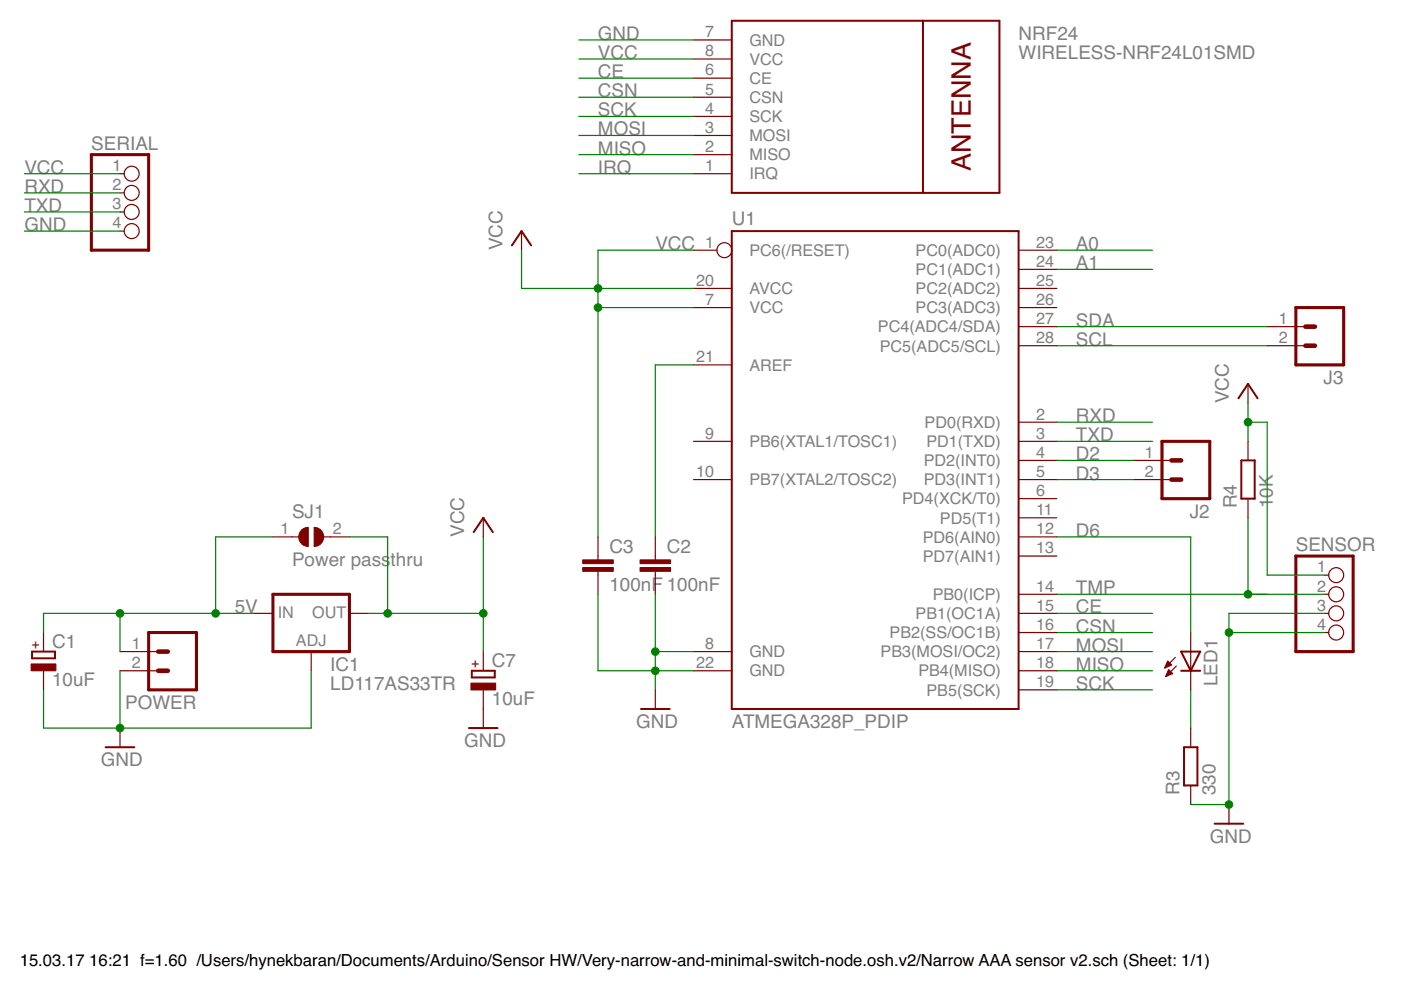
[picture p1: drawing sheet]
<svg xmlns="http://www.w3.org/2000/svg" width="297mm" height="210mm" viewBox="0 0 297 210" stroke-linecap="round" stroke-linejoin="round" font-family="sans-serif">
<g fill="none" stroke="#800000" stroke-width=".42">
<path d="M155.2 4.4h56.7v36.5h-56.7zM195.7 4.4v36.5M108.5 52l2.1-3 2 3M155.2 49h60.8v101.3h-60.8zM262.6 84.5l2-3.1 2 3.1M263.2 97.6h2.8v8.1h-2.8zM100.4 112.8l2.1-3 2 3M6.8 138.2h4.9v1.4h-4.9zM250.4 138.2h4.1l-2 4zM22.4 158.4h6.1M99.4 154.4h6.1M100 142.2h4.9v1.4h-4.9z"/>
<path d="M135.9 150.3h6.1M250.4 142.2h4.1M251 158.4h2.9v8.1h-2.9zM257.5 174.6h6.1"/>
</g>
<g fill="none" stroke="#800000" stroke-width=".25">
<path d="M147 8.5h8.2M147 12.5h8.2M147 16.6h8.2M25.4 36.8h.9M147 20.6h8.2M147 24.7h8.2M147 28.7h8.2M147 32.8h8.2M147 36.8h8.2M25.4 40.9h.9M25.4 44.9h.9M25.4 49h.9"/>
<path d="M110.6 49v4M147 53h5M216 57.1h8.1M216 53h8.1M147 65.2h8.2M147 77.4h8.2M147 61.2h8.2M216 65.2h8.1M216 61.2h8.1M216 73.3h8.1M216 69.3h8.1M268.7 73.3h8.1"/>
<path d="M268.7 69.3h8.1M147 93.6h8.2M216 93.6h8.1M216 97.6h8.1M216 89.5h8.1M240.3 97.6h8.1M264.6 81.4v4.1M264.6 93.6v4M57.9 113.8h5.5M68.6 113.8h5.5M102.5 109.8v4M126.8 113.8v4.9"/>
<path d="M138.9 113.8v4.9M147 101.7h8.2M216 101.7h8.1M216 117.9h8.1M216 113.8h8.1M216 109.8h8.1M216 105.7h8.1M240.3 101.7h8.1M264.6 105.7v4.1M9.2 134.1v4.1M25.4 138.2h8.1M53.8 130h4.1"/>
<path d="M66 138.2v4M74.1 130h4M102.5 138.2v4M126.8 121.1v4.9M138.9 121.1v4.9M147 138.2h8.2M216 138.2h8.1M216 134.1h8.1M216 130h8.1M216 126h8.1M249.2 139.4l-2.2 2.2M252.5 134.1v12.2"/>
<path d="M280.8 134.1h.9M280.8 130h.9M280.8 126h.9M280.8 121.9h.9M9.2 142.2v4.1M25.4 142.2h8.1M25.4 154.4v4M102.5 146.3v8.1M138.9 146.3v4M147 142.2h8.2M216 146.3h8.1M216 142.2h8.1"/>
<path d="M247 141.5h.1M247.1 141.3h.5M247.2 141.1h.9M247.2 143.2h.4M247.3 140.9h1M247.4 140.7h.7M247.4 143h.7M247.4 142.8h1.2M247.5 140.5h.4M247.5 142.6h.9M247.5 140.3h.2M247.6 140.2l.8 .8-1.4 .6z"/>
<path d="M247.6 142.4h.6M247.7 142.2h.3M248.6 142.8l-.8-.8-.6 1.4M248.6 142.8l-1.4 .6M249.4 141.2l-2.2 2.2M252.5 154.4v4M252.5 166.5v4.1M260.6 170.6v4"/>
<circle cx="27.9" cy="36.8" r="1.59"/>
<circle cx="27.9" cy="49" r="1.59"/>
<circle cx="27.9" cy="44.9" r="1.59"/>
<circle cx="27.9" cy="40.9" r="1.59"/>
<circle cx="153.6" cy="53" r="1.59"/>
<circle cx="283.3" cy="130" r="1.59"/>
<circle cx="283.3" cy="134.1" r="1.59"/>
<circle cx="283.3" cy="126" r="1.59"/>
<circle cx="283.3" cy="121.9" r="1.59"/>
</g>
<g fill="#800000" stroke="#800000" stroke-width=".21">
<path d="M135.7 120.3h6.5v.8h-6.5z"/>
<path d="M135.7 118.7h6.5v.8h-6.5z"/>
<path d="M123.5 120.3h6.5v.8h-6.5z"/>
<path d="M123.5 118.7h6.5v.8h-6.5z"/>
<path d="M99.8 144.8h5.3v1.5h-5.3z"/>
<path d="M6.6 140.8h5.3v1.4h-5.3z"/>
</g>
<path d="M19.4 32.8h12.1v20.2h-12.1zM274.7 65.2h10.2v12.2h-10.2zM246.4 93.6h10.1v12.1h-10.1zM274.7 117.9h12.2v20.3h-12.2zM31.5 134.1h10.2v12.2h-10.2zM57.9 126h16.2v12.2h-16.2z" fill="none" stroke="#800000" stroke-width=".66"/>
<path d="M276.8 73.3h2M276.8 69.3h2M248.4 97.6h2M248.4 101.7h2M33.5 138.2h2.1M33.5 142.2h2.1" fill="none" stroke="#800000" stroke-width=".97"/>
<g fill="#800000" stroke="#800000" stroke-width=".21">
<path d="M66.6 111.8a2.02 2.02 0 0 1 2 2 2.02 2.02 0 0 1-2 2.1z" fill-rule="evenodd"/>
<path d="M64.1 112.3l.7-.4 .6-.1v4.1a2.03 2.03 0 0 1-1.9-1.4 2.03 2.03 0 0 1 .6-2.2z" fill-rule="evenodd"/>
</g>
<g fill="none" stroke="#008000" stroke-width=".25">
<path d="M122.7 12.5h24.3M122.7 8.5h24.3M122.7 16.6h24.3M5.2 36.8h20.2M122.7 36.8h24.3M122.7 20.6h24.3M122.7 24.7h24.3M122.7 28.7h24.3M122.7 32.8h24.3M5.2 49h20.2M5.2 40.9h20.2M5.2 44.9h20.2"/>
<path d="M110.6 53v8.2h36.4M147 53h-20.2v60.8M224.1 53h20.2M224.1 57.1h20.2M126.8 65.2h20.2M147 77.4h-8.1v36.4M224.1 69.3h44.6M224.1 73.3h44.6M224.1 89.5h20.2M224.1 93.6h20.2M224.1 97.6h16.2M264.6 85.5v8.1"/>
<path d="M264.6 89.5h4.1v32.4h12.1M57.9 113.8h-12.2v16.2M74.1 113.8h8.1v16.2M102.5 113.8v24.4M224.1 113.8h28.4v20.3M224.1 101.7h16.2M264.6 109.8v16.2M25.4 130v8.2M53.8 130h-44.6v4.1M78.1 130h24.4M126.8 126v16.2h20.2M138.9 126v20.3"/>
<path d="M138.9 138.2h8.1M224.1 130h20.2M224.1 138.2h20.2M224.1 134.1h20.2M224.1 126h56.7M260.6 134.1h20.2M280.8 130h-20.2v40.6h-8.1M25.4 142.2v12.2M66 142.2v12.2h-56.8v-8.1M224.1 142.2h20.2M224.1 146.3h20.2M252.5 146.3v8.1"/>
</g>
<g fill="#008000" stroke="#008000" stroke-width=".21">
<circle cx="82.2" cy="130" r=".8"/>
<circle cx="102.5" cy="130" r=".8"/>
<circle cx="264.6" cy="89.5" r=".8"/>
<circle cx="126.8" cy="65.2" r=".8"/>
<circle cx="126.8" cy="61.2" r=".8"/>
<circle cx="138.9" cy="138.2" r=".8"/>
<circle cx="138.9" cy="142.2" r=".8"/>
<circle cx="260.6" cy="170.6" r=".8"/>
<circle cx="260.6" cy="134.1" r=".8"/>
<circle cx="25.4" cy="154.4" r=".8"/>
<circle cx="264.6" cy="126" r=".8"/>
<circle cx="25.4" cy="130" r=".8"/>
<circle cx="45.7" cy="130" r=".8"/>
</g>
<text font-size="5.7" fill="#800000" x="205.8" y="36.3" transform="rotate(-90 205.8 36.3)">ANTENNA</text>
<g font-size="4" fill="#808080">
<text x="126.8" y="8.5">GND</text>
<text x="216" y="8.5">NRF24</text>
<text x="126.8" y="12.5">VCC</text>
<text x="126.8" y="16.6">CE</text>
<text x="216" y="12.5">WIRELESS-NRF24L01SMD</text>
<text x="126.8" y="20.6">CSN</text>
<text x="126.8" y="24.7">SCK</text>
<text x="126.8" y="28.7">MOSI</text>
<text x="19.4" y="31.8">SERIAL</text>
<text x="126.8" y="32.8">MISO</text>
<text x="5.2" y="36.8">VCC</text>
<text x="5.2" y="40.9">RXD</text>
<text x="126.8" y="36.8">IRQ</text>
<text x="5.2" y="44.9">TXD</text>
<text x="155.2" y="47.8">U1</text>
<text x="5.2" y="49">GND</text>
<text x="106.5" y="53" transform="rotate(-90 106.5 53)">VCC</text>
<text x="138.9" y="53">VCC</text>
<text x="228.1" y="53">A0</text>
<text x="228.1" y="57.1">A1</text>
<text x="228.1" y="69.3">SDA</text>
<text x="228.1" y="73.3">SCL</text>
<text x="280.6" y="81.4">J3</text>
<text x="228.1" y="89.5">RXD</text>
<text x="260.6" y="85.5" transform="rotate(-90 260.6 85.5)">VCC</text>
<text x="228.1" y="93.6">TXD</text>
<text x="228.1" y="97.6">D2</text>
<text x="228.1" y="101.7">D3</text>
<text x="262.2" y="107.8" transform="rotate(-90 262.2 107.8)">R4</text>
<text x="269.9" y="107.8" transform="rotate(-90 269.9 107.8)">10K</text>
<text x="61.9" y="109.8">SJ1</text>
<text x="98.4" y="113.8" transform="rotate(-90 98.4 113.8)">VCC</text>
<text x="228.1" y="113.8">D6</text>
<text x="252.3" y="109.8">J2</text>
<text x="61.9" y="119.9">Power pass</text>
<text x="82.8" y="119.9">thru</text>
<text x="129.2" y="117.3">C3</text>
<text x="141.4" y="117.3">C2</text>
<text x="274.7" y="116.9">SENSOR</text>
<text x="129.2" y="125.4">100nF 100nF</text>
<text x="49.8" y="130.1">5V</text>
<text x="228.1" y="130.1">CE</text>
<text x="228.1" y="126">TMP</text>
<text x="11.1" y="137.4">C1</text>
<text x="228.1" y="134.1">CSN</text>
<text x="70" y="142.2">IC1</text>
<text x="104.3" y="141.4">C7</text>
<text x="228.1" y="138.2">MOSI</text>
<text x="228.1" y="142.2">MISO</text>
<text x="11.1" y="145.5">10uF</text>
<text x="70" y="146.3">LD117AS33TR</text>
<text x="104.3" y="149.5">10uF</text>
<text x="228.1" y="146.3">SCK</text>
<text x="258.1" y="145.5" transform="rotate(-90 258.1 145.5)">LED1</text>
<text x="26.5" y="150.3">POWER</text>
<text x="134.9" y="154.4">GND</text>
<text x="155.2" y="154.4">ATMEGA328P_PDIP</text>
<text x="98.4" y="158.4">GND</text>
<text x="21.4" y="162.5">GND</text>
<text x="250.1" y="168.6" transform="rotate(-90 250.1 168.6)">R3</text>
<text x="257.7" y="168.6" transform="rotate(-90 257.7 168.6)">330</text>
<text x="256.5" y="178.7">GND</text>
</g>
<g font-size="3.5">
<text x="4.2" y="204.7">15.03.17</text>
<text x="18.9" y="204.7">16:21 f=1.60 /Users/hynekbaran/Documents/Arduino/Sensor HW/Very-narrow-and-minimal-switch-node.osh.v2/Narrow AAA sensor v2.sch (Sheet: 1/1)</text>
</g>
<g font-size="3.4" fill="#808080">
<text x="149.5" y="7.9">7</text>
<text x="149.5" y="11.9">8</text>
<text x="158.9" y="9.7">GND</text>
<text x="149.5" y="16">6</text>
<text x="158.9" y="13.7">VCC</text>
<text x="158.9" y="17.8">CE</text>
<text x="149.5" y="20.1">5</text>
<text x="158.9" y="21.8">CSN</text>
<text x="149.5" y="24.1">4</text>
<text x="149.5" y="28.2">3</text>
<text x="158.9" y="25.9">SCK</text>
<text x="158.9" y="29.9">MOSI</text>
<text x="149.5" y="32.2">2</text>
<text x="158.9" y="34">MISO</text>
<text x="23.9" y="36.3">1</text>
<text x="23.9" y="40.3">2</text>
<text x="149.5" y="36.3">1</text>
<text x="158.9" y="38">IRQ</text>
<text x="23.9" y="44.4">3</text>
<text x="23.9" y="48.4">4</text>
<text x="149.5" y="52.5">1</text>
<text x="219.7" y="52.5">23</text>
<text x="158.9" y="54.3">PC6(/RESET)</text>
<text x="194.1" y="58.3">PC1(ADC1)</text>
<text x="194.1" y="54.3">PC0(ADC0)</text>
<text x="219.7" y="56.5">24</text>
<text x="147.6" y="60.6">20</text>
<text x="149.5" y="64.6">7</text>
<text x="158.9" y="62.4">AVCC</text>
<text x="194.1" y="62.4">PC2(ADC2)</text>
<text x="219.7" y="64.6">26</text>
<text x="219.7" y="60.6">25</text>
<text x="158.9" y="66.4">VCC</text>
<text x="186.1" y="70.5">PC4(ADC4/SDA)</text>
<text x="194.1" y="66.4">PC3(ADC3)</text>
<text x="219.7" y="68.7">27</text>
<text x="271.1" y="68.7">1</text>
<text x="147.6" y="76.8">21</text>
<text x="186.5" y="74.5">PC5(ADC5/SCL)</text>
<text x="219.7" y="72.7">28</text>
<text x="271.1" y="72.7">2</text>
<text x="158.9" y="78.6">AREF</text>
<text x="219.7" y="89">2</text>
<text x="149.5" y="93">9</text>
<text x="158.9" y="94.8">PB6(XTAL1/TOSC1)</text>
<text x="196" y="90.7">PD0(RXD)</text>
<text x="196.4" y="94.8">PD1(TXD)</text>
<text x="219.7" y="93">3</text>
<text x="147.6" y="101.1">10</text>
<text x="195.9" y="98.8">PD2(INT0)</text>
<text x="219.7" y="101.1">5</text>
<text x="219.7" y="97.1">4</text>
<text x="242.8" y="97.1">1</text>
<text x="242.8" y="101.1">2</text>
<text x="158.9" y="102.9">PB7(XTAL2/TOSC2)</text>
<text x="191.3" y="107">PD4(XCK/T0)</text>
<text x="195.9" y="102.9">PD3(INT1)</text>
<text x="219.7" y="105.2">6</text>
<text x="59.5" y="113.3">1</text>
<text x="70.6" y="113.3">2</text>
<text x="199.3" y="111">PD5(T1)</text>
<text x="219.7" y="113.3">12</text>
<text x="219.7" y="109.2">11</text>
<text x="195.7" y="119.1">PD7(AIN1)</text>
<text x="195.7" y="115.1">PD6(AIN0)</text>
<text x="219.7" y="117.3">13</text>
<text x="219.7" y="125.4">14</text>
<text x="279.2" y="121.4">1</text>
<text x="279.2" y="125.4">2</text>
<text x="58.9" y="131.1">IN</text>
<text x="66.2" y="131.1">OUT</text>
<text x="194.1" y="131.3">PB1(OC1A)</text>
<text x="197.8" y="127.2">PB0(ICP)</text>
<text x="219.7" y="129.5">15</text>
<text x="279.2" y="129.5">3</text>
<text x="27.9" y="137.6">1</text>
<text x="62.7" y="136.9">ADJ</text>
<text x="149.5" y="137.6">8</text>
<text x="188.6" y="135.3">PB2(SS/OC1B)</text>
<text x="219.7" y="137.6">17</text>
<text x="219.7" y="133.5">16</text>
<text x="279.2" y="133.5">4</text>
<text x="27.9" y="141.6">2</text>
<text x="147.6" y="141.6">22</text>
<text x="158.9" y="139.4">GND</text>
<text x="158.9" y="143.4">GND</text>
<text x="186.7" y="139.4">PB3(MOSI/OC2)</text>
<text x="194.7" y="143.4">PB4(MISO)</text>
<text x="219.7" y="141.6">18</text>
<text x="196.4" y="147.5">PB5(SCK)</text>
<text x="219.7" y="145.7">19</text>
</g>
<g font-size="2.9" fill="#800000">
<text x="8.3" y="137.5" transform="rotate(-90 8.3 137.5)">+</text>
<text x="101.5" y="141.6" transform="rotate(-90 101.5 141.6)">+</text>
</g>
</svg>
